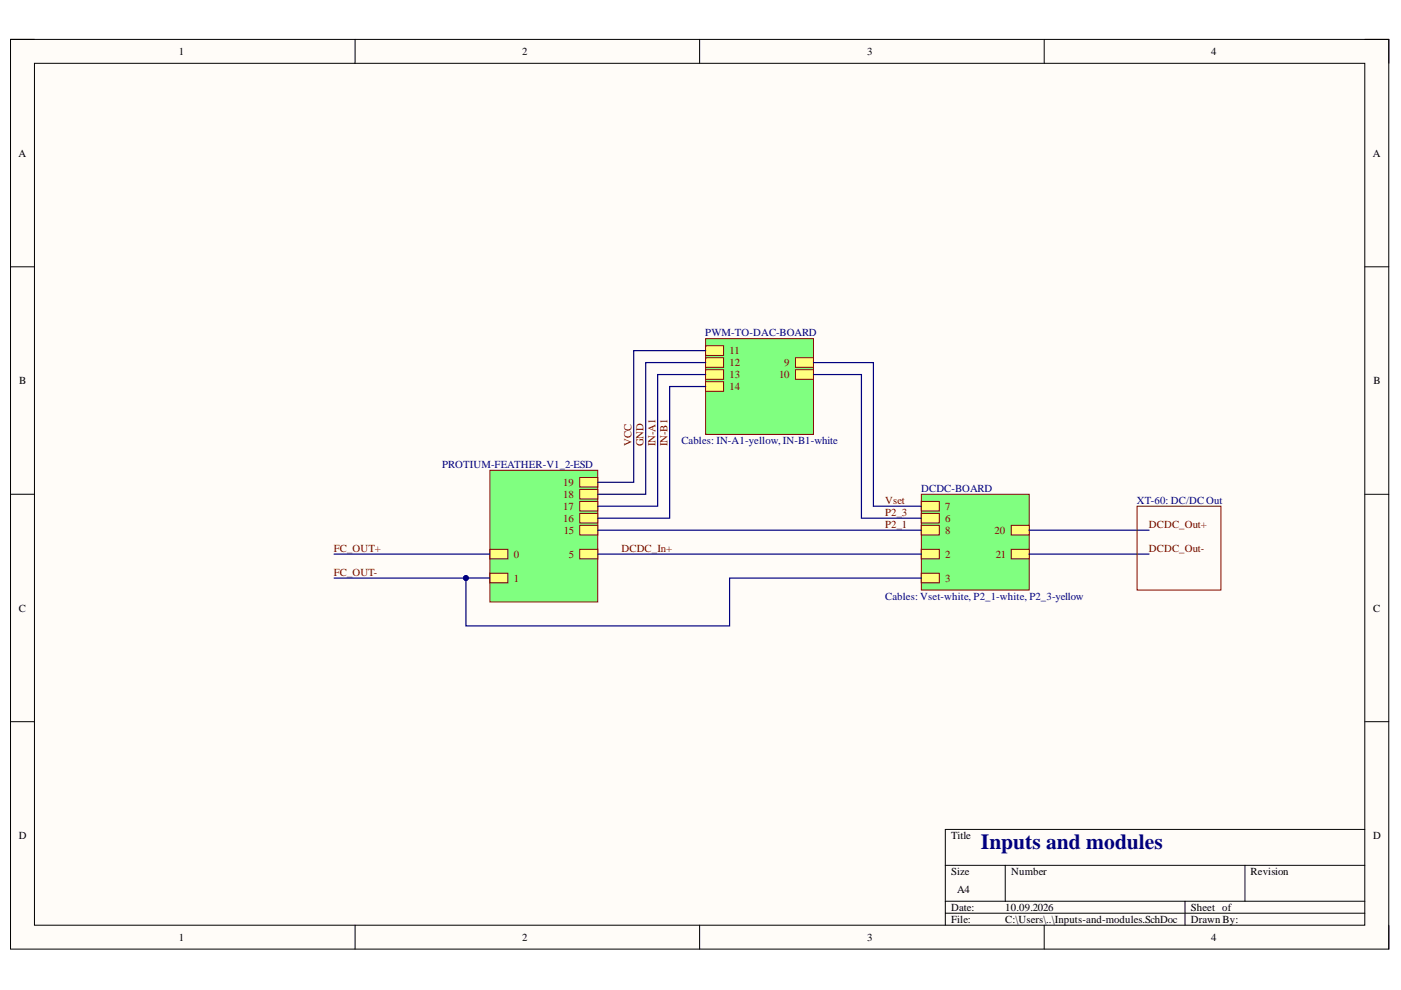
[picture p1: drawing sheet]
<svg xmlns="http://www.w3.org/2000/svg" width="297mm" height="210mm" viewBox="0 0 297 210" stroke-linecap="round" stroke-linejoin="round" font-family="sans-serif">
<path d="M2.2 8.4h292.2v192.8h-292.2z" fill-rule="evenodd" fill="#fffcf8"/>
<path d="M2.2 8.4h292.2v192.8h-292.2z" fill="none" stroke="#000" stroke-width=".21"/>
<path d="M7.3 13.4h282.1v182.8h-282.1z" fill-rule="evenodd" fill="#fffcf8"/>
<g fill="none" stroke="#000" stroke-width=".21">
<path d="M2.2 8.3h5.1M7.3 13.4h282.1v182.8h-282.1zM75.3 8.3v5.1M148.3 8.3v5.1M221.4 8.4v5M289.4 8.4h5v5M2.2 56.6h5.1M289.4 56.6h5M2.2 104.8h5.1M289.4 104.8h5M2.2 153h5.1M289.4 153h5"/>
<path d="M289.4 175.9h-89v20.3M75.3 196.2v5M148.3 196.2v5M200.4 183.5h89M200.4 191.1h89M200.4 193.6h89M213.1 183.5v7.6M221.4 196.2v5M251.2 191.1v5.1M264 183.5v7.6M294.4 196.2v5"/>
</g>
<path d="M149.6 71.8h22.9v20.3h-22.9z" fill-rule="evenodd" fill="#80ff80"/>
<path d="M149.6 71.8h22.9v20.3h-22.9z" fill="none" stroke="#800000" stroke-width=".21"/>
<path d="M168.7 75.9h3.8v2h-3.8z" fill-rule="evenodd" fill="#ffff80"/>
<path d="M168.7 75.9h3.8v2h-3.8z" fill="none" stroke="#800000" stroke-width=".21"/>
<path d="M168.7 78.4h3.8v2h-3.8z" fill-rule="evenodd" fill="#ffff80"/>
<path d="M168.7 78.4h3.8v2h-3.8z" fill="none" stroke="#800000" stroke-width=".21"/>
<path d="M149.6 73.3h3.8v2.1h-3.8z" fill-rule="evenodd" fill="#ffff80"/>
<path d="M149.6 73.3h3.8v2.1h-3.8z" fill="none" stroke="#800000" stroke-width=".21"/>
<path d="M149.6 75.9h3.8v2h-3.8z" fill-rule="evenodd" fill="#ffff80"/>
<path d="M149.6 75.9h3.8v2h-3.8z" fill="none" stroke="#800000" stroke-width=".21"/>
<path d="M149.6 78.4h3.8v2h-3.8z" fill-rule="evenodd" fill="#ffff80"/>
<path d="M149.6 78.4h3.8v2h-3.8z" fill="none" stroke="#800000" stroke-width=".21"/>
<path d="M149.6 80.9h3.8v2.1h-3.8z" fill-rule="evenodd" fill="#ffff80"/>
<path d="M149.6 80.9h3.8v2.1h-3.8z" fill="none" stroke="#800000" stroke-width=".21"/>
<path d="M195.3 104.8h22.9v20.3h-22.9z" fill-rule="evenodd" fill="#80ff80"/>
<path d="M195.3 104.8h22.9v20.3h-22.9z" fill="none" stroke="#800000" stroke-width=".21"/>
<path d="M195.3 116.5h3.9v2h-3.9z" fill-rule="evenodd" fill="#ffff80"/>
<path d="M195.3 116.5h3.9v2h-3.9z" fill="none" stroke="#800000" stroke-width=".21"/>
<path d="M195.3 121.5h3.9v2.1h-3.9z" fill-rule="evenodd" fill="#ffff80"/>
<path d="M195.3 121.5h3.9v2.1h-3.9z" fill="none" stroke="#800000" stroke-width=".21"/>
<path d="M195.3 108.9h3.9v2h-3.9z" fill-rule="evenodd" fill="#ffff80"/>
<path d="M195.3 108.9h3.9v2h-3.9z" fill="none" stroke="#800000" stroke-width=".21"/>
<path d="M195.3 106.3h3.9v2h-3.9z" fill-rule="evenodd" fill="#ffff80"/>
<path d="M195.3 106.3h3.9v2h-3.9z" fill="none" stroke="#800000" stroke-width=".21"/>
<path d="M195.3 111.4h3.9v2h-3.9z" fill-rule="evenodd" fill="#ffff80"/>
<path d="M195.3 111.4h3.9v2h-3.9z" fill="none" stroke="#800000" stroke-width=".21"/>
<path d="M214.4 111.4h3.8v2h-3.8z" fill-rule="evenodd" fill="#ffff80"/>
<path d="M214.4 111.4h3.8v2h-3.8z" fill="none" stroke="#800000" stroke-width=".21"/>
<path d="M214.4 116.5h3.8v2h-3.8z" fill-rule="evenodd" fill="#ffff80"/>
<path d="M214.4 116.5h3.8v2h-3.8z" fill="none" stroke="#800000" stroke-width=".21"/>
<path d="M103.9 99.7h22.8v27.9h-22.8z" fill-rule="evenodd" fill="#80ff80"/>
<path d="M103.9 99.7h22.8v27.9h-22.8z" fill="none" stroke="#800000" stroke-width=".21"/>
<path d="M103.9 116.5h3.8v2h-3.8z" fill-rule="evenodd" fill="#ffff80"/>
<path d="M103.9 116.5h3.8v2h-3.8z" fill="none" stroke="#800000" stroke-width=".21"/>
<path d="M103.9 121.5h3.8v2.1h-3.8z" fill-rule="evenodd" fill="#ffff80"/>
<path d="M103.9 121.5h3.8v2.1h-3.8z" fill="none" stroke="#800000" stroke-width=".21"/>
<path d="M122.9 116.5h3.8v2h-3.8z" fill-rule="evenodd" fill="#ffff80"/>
<path d="M122.9 116.5h3.8v2h-3.8z" fill="none" stroke="#800000" stroke-width=".21"/>
<path d="M122.9 111.4h3.8v2h-3.8z" fill-rule="evenodd" fill="#ffff80"/>
<path d="M122.9 111.4h3.8v2h-3.8z" fill="none" stroke="#800000" stroke-width=".21"/>
<path d="M122.9 108.9h3.8v2h-3.8z" fill-rule="evenodd" fill="#ffff80"/>
<path d="M122.9 108.9h3.8v2h-3.8z" fill="none" stroke="#800000" stroke-width=".21"/>
<path d="M122.9 106.3h3.8v2h-3.8z" fill-rule="evenodd" fill="#ffff80"/>
<path d="M122.9 106.3h3.8v2h-3.8z" fill="none" stroke="#800000" stroke-width=".21"/>
<path d="M122.9 103.8h3.8v2h-3.8z" fill-rule="evenodd" fill="#ffff80"/>
<path d="M122.9 103.8h3.8v2h-3.8z" fill="none" stroke="#800000" stroke-width=".21"/>
<path d="M122.9 101.2h3.8v2.1h-3.8z" fill-rule="evenodd" fill="#ffff80"/>
<path d="M122.9 101.2h3.8v2.1h-3.8z" fill="none" stroke="#800000" stroke-width=".21"/>
<path d="M70.8 117.5h33.1M126.7 117.5h68.6M98.8 122.6h5.1" fill="none" stroke="#000080" stroke-width=".25"/>
<circle cx="98.8" cy="122.6" r=".51" fill="#000080"/>
<circle cx="98.8" cy="122.6" r=".51" fill="none" stroke="#000080" stroke-width=".21"/>
<path d="M70.8 122.6h28v10.1h55.9v-10.1h40.6" fill="none" stroke="#000080" stroke-width=".25"/>
<circle cx="98.8" cy="122.6" r=".51" fill="#000080"/>
<circle cx="98.8" cy="122.6" r=".51" fill="none" stroke="#000080" stroke-width=".21"/>
<path d="M149.6 79.4h-10.2v27.9h-12.7M149.6 76.9h-12.7v27.9h-10.2M149.6 74.3h-15.2v28h-7.7M172.5 79.4h10.1v30.5h12.7M172.5 76.9h12.7v30.4h10.1M149.6 82h-7.6v27.9h-15.3M126.7 112.4h68.6M218.2 112.4h25.4M218.2 117.5h25.4" fill="none" stroke="#000080" stroke-width=".25"/>
<path d="M241.1 107.3h17.8v17.8h-17.8z" fill="none" stroke="#800000" stroke-width=".21"/>
<text font-size="4.6" fill="#000080" x="208" y="179.9">Inputs and modules</text>
<g font-size="2.3">
<text x="37.9" y="11.7">1</text>
<text x="110.7" y="11.7">2</text>
<text x="183.9" y="11.7">3</text>
<text x="256.8" y="11.7">4</text>
<text x="3.9" y="33.3">A</text>
<text x="291" y="33.3">A</text>
<text x="4.1" y="81.4">B</text>
<text x="291.2" y="81.4">B</text>
<text x="4" y="129.7">C</text>
<text x="291.1" y="129.7">C</text>
<text x="4" y="177.9">D</text>
<text x="201.6" y="177.9">Title</text>
<text x="291.1" y="177.9">D</text>
<text x="201.6" y="185.5">Size</text>
<text x="214.4" y="185.5">Number</text>
<text x="265.2" y="185.5">Revision</text>
<text x="202.9" y="189.3">A4</text>
<text x="201.6" y="193.1">Date:</text>
<text x="201.6" y="195.7">File:</text>
<text x="213.1" y="193.1">10.09.2026</text>
<text x="213.1" y="195.7">C:\Users\..\Inputs-and-modules.SchDoc</text>
<text x="252.5" y="193.1">Sheet of</text>
<text x="252.5" y="195.7">Drawn By:</text>
<text x="37.9" y="199.5">1</text>
<text x="110.7" y="199.5">2</text>
<text x="183.9" y="199.5">3</text>
<text x="256.8" y="199.5">4</text>
</g>
<g font-size="2.3" fill="#000080">
<text x="149.5" y="71.3">PWM-TO-DAC-BOARD</text>
<text x="144.5" y="94.2">Cables: IN-A1-yellow, IN-B1-white</text>
<text x="93.7" y="99.3">PROTIUM-FEATHER-V1_2-ESD</text>
<text x="195.3" y="104.3">DCDC-BOARD</text>
<text x="241.1" y="106.9">XT-60: DC/DC Out</text>
<text x="187.7" y="127.1">Cables: Vset-white, P2_1-white, P2_3-yellow</text>
</g>
<g font-size="2.3" fill="#800000">
<text x="154.7" y="75.1">11</text>
<text x="154.7" y="77.6">12</text>
<text x="166.3" y="77.6">9</text>
<text x="154.7" y="80.2">13</text>
<text x="154.7" y="82.7">14</text>
<text x="165.2" y="80.2">10</text>
<text x="133.9" y="94.6" transform="rotate(-90 133.9 94.6)">VCC</text>
<text x="136.4" y="94.6" transform="rotate(-90 136.4 94.6)">GND</text>
<text x="139" y="94.6" transform="rotate(-90 139 94.6)">IN-A1</text>
<text x="141.5" y="94.6" transform="rotate(-90 141.5 94.6)">IN-B1</text>
<text x="119.4" y="105.6">18</text>
<text x="119.4" y="103.1">19</text>
<text x="187.7" y="106.9">Vset</text>
<text x="119.4" y="110.7">16</text>
<text x="119.4" y="108.1">17</text>
<text x="119.5" y="113.2">15</text>
<text x="187.7" y="111.9">P2_1</text>
<text x="187.7" y="109.4">P2_3</text>
<text x="200.4" y="110.7">6</text>
<text x="200.4" y="108.1">7</text>
<text x="200.4" y="113.2">8</text>
<text x="210.9" y="113.2">20</text>
<text x="243.6" y="111.9">DCDC_Out+</text>
<text x="70.8" y="117">FC_OUT+</text>
<text x="108.9" y="118.3">0</text>
<text x="120.6" y="118.3">5</text>
<text x="131.8" y="117">DCDC_In+</text>
<text x="200.4" y="118.3">2</text>
<text x="211.1" y="118.3">21</text>
<text x="243.6" y="117">DCDC_Out-</text>
<text x="70.8" y="122.1">FC_OUT-</text>
<text x="108.9" y="123.3">1</text>
<text x="200.4" y="123.3">3</text>
</g>
</svg>
